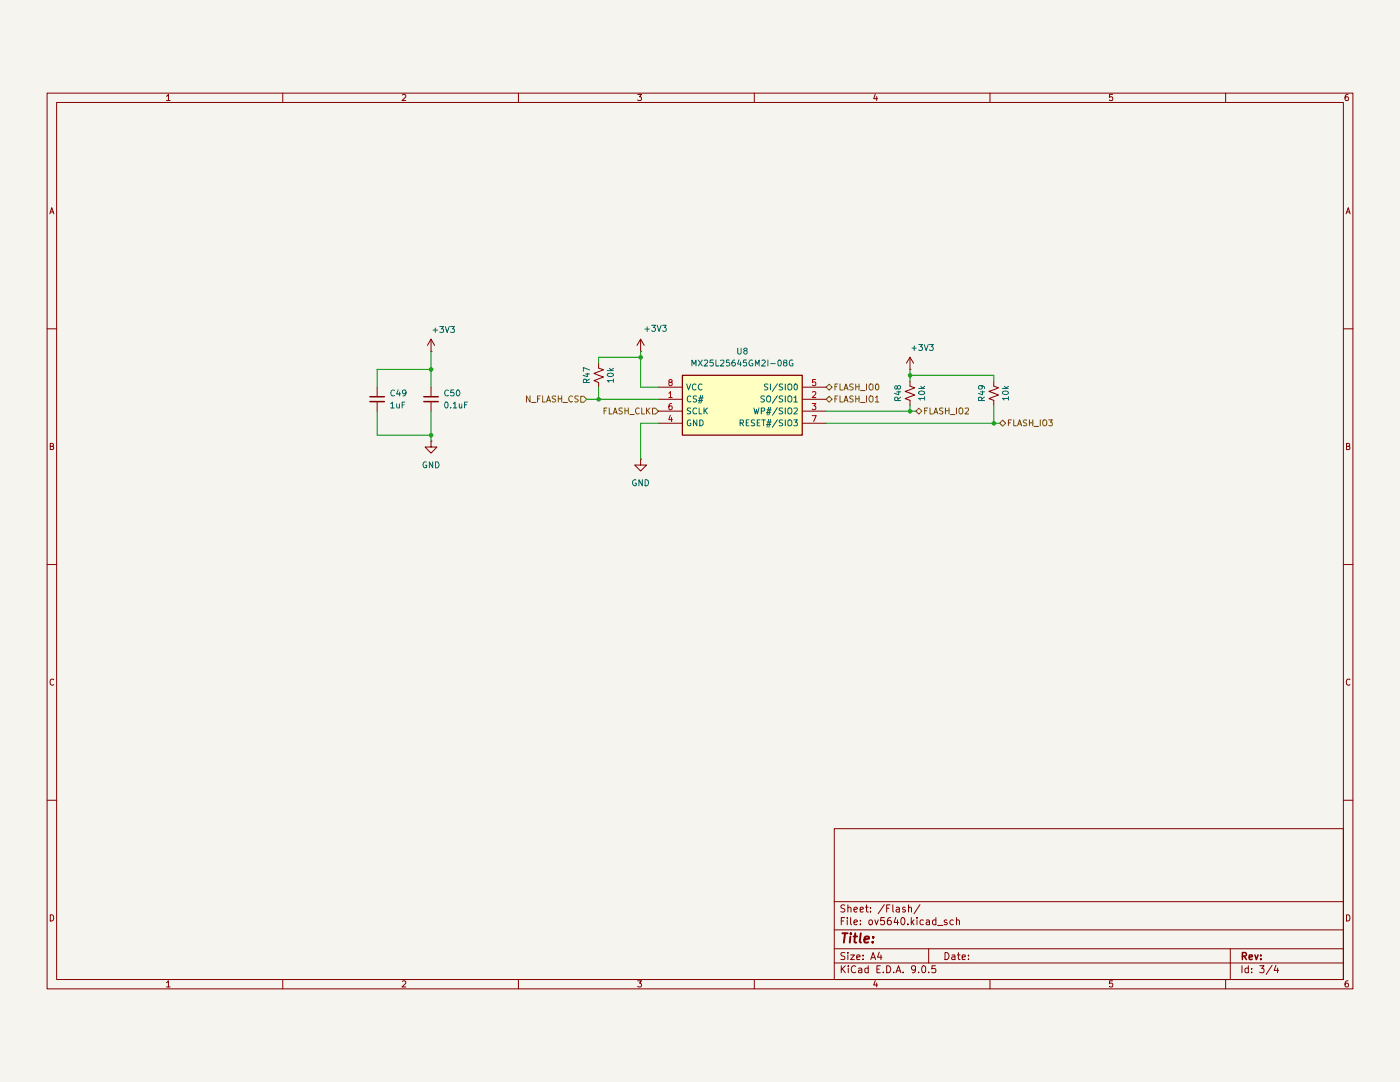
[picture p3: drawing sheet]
(kicad_sch
 (version 20260306)
 (generator "eeschema")
 (generator_version "10.0")
 (paper "A4")
 (lib_symbols
  (symbol "Device:C_Small"
   (pin_numbers (hide yes))
   (pin_names
    (offset 0.254) (hide yes)) (exclude_from_sim no) (in_bom yes) (on_board yes)
   (in_pos_files yes)
   (duplicate_pin_numbers_are_jumpers no)
   (property "Reference" "C" (at 0.254 1.778 0) (show_name no) (do_not_autoplace no) (effects (font (size 1.27 1.27)) (justify left)))
   (property "Value" "C_Small" (at 0.254 -2.032 0) (show_name no) (do_not_autoplace no) (effects (font (size 1.27 1.27)) (justify left)))
   (property "Footprint" "" (at 0 0 0) (show_name no) (do_not_autoplace no) (hide yes) (effects (font (size 1.27 1.27))))
   (property "Datasheet" "" (at 0 0 0) (show_name no) (do_not_autoplace no) (hide yes) (effects (font (size 1.27 1.27))))
   (property "Description" "Unpolarized capacitor, small symbol" (at 0 0 0) (show_name no) (do_not_autoplace no) (hide yes) (effects (font (size 1.27 1.27))))
   (symbol "C_Small_0_1"
    (polyline (pts (xy -1.524 0.508) (xy 1.524 0.508)) (stroke (width 0.3048) (type default)) (fill (type none)))
    (polyline (pts (xy -1.524 -0.508) (xy 1.524 -0.508)) (stroke (width 0.3302) (type default)) (fill (type none))))
   (symbol "C_Small_1_1"
    (pin passive line (at 0 2.54 270) (length 2.032) (name "" (effects (font (size 1.27 1.27)))) (number "1" (effects (font (size 1.27 1.27)))))
    (pin passive line (at 0 -2.54 90) (length 2.032) (name "" (effects (font (size 1.27 1.27)))) (number "2" (effects (font (size 1.27 1.27))))))
   (embedded_fonts no))
  (symbol "Device:R_Small_US"
   (pin_numbers (hide yes))
   (pin_names
    (offset 0.254) (hide yes)) (exclude_from_sim no) (in_bom yes) (on_board yes)
   (in_pos_files yes)
   (duplicate_pin_numbers_are_jumpers no)
   (property "Reference" "R" (at 0.762 0.508 0) (show_name no) (do_not_autoplace no) (effects (font (size 1.27 1.27)) (justify left)))
   (property "Value" "R_Small_US" (at 0.762 -1.016 0) (show_name no) (do_not_autoplace no) (effects (font (size 1.27 1.27)) (justify left)))
   (property "Footprint" "" (at 0 0 0) (show_name no) (do_not_autoplace no) (hide yes) (effects (font (size 1.27 1.27))))
   (property "Datasheet" "" (at 0 0 0) (show_name no) (do_not_autoplace no) (hide yes) (effects (font (size 1.27 1.27))))
   (property "Description" "Resistor, small US symbol" (at 0 0 0) (show_name no) (do_not_autoplace no) (hide yes) (effects (font (size 1.27 1.27))))
   (symbol "R_Small_US_1_1"
    (polyline (pts (xy 0 1.524) (xy 1.016 1.143) (xy 0 0.762) (xy -1.016 0.381) (xy 0 0)) (stroke (width 0) (type default)) (fill (type none)))
    (polyline (pts (xy 0 0) (xy 1.016 -0.381) (xy 0 -0.762) (xy -1.016 -1.143) (xy 0 -1.524)) (stroke (width 0) (type default)) (fill (type none)))
    (pin passive line (at 0 2.54 270) (length 1.016) (name "" (effects (font (size 1.27 1.27)))) (number "1" (effects (font (size 1.27 1.27)))))
    (pin passive line (at 0 -2.54 90) (length 1.016) (name "" (effects (font (size 1.27 1.27)))) (number "2" (effects (font (size 1.27 1.27))))))
   (embedded_fonts no))
  (symbol "canardboard:MX25L25645GM2I-08G" (exclude_from_sim no) (in_bom yes) (on_board yes)
   (in_pos_files yes)
   (duplicate_pin_numbers_are_jumpers no)
   (property "Reference" "U" (at 6.604 7.366 0) (show_name no) (do_not_autoplace no) (effects (font (size 1.27 1.27)) (justify left top)))
   (property "Value" "MX25L25645GM2I-08G" (at 6.604 4.826 0) (show_name no) (do_not_autoplace no) (effects (font (size 1.27 1.27)) (justify left top)))
   (property "Footprint" "SOIC127P790X216-8N" (at 39.37 -94.92 0) (show_name no) (do_not_autoplace no) (hide yes) (effects (font (size 1.27 1.27)) (justify left top)))
   (property "Datasheet" "https://www.mxic.com.tw/Lists/Datasheet/Attachments/8906/MX25L25645G,%203V,%20256Mb,%20v2.0.pdf" (at 39.37 -194.92 0) (show_name no) (do_not_autoplace no) (hide yes) (effects (font (size 1.27 1.27)) (justify left top)))
   (property "Description" "" (at 0 0 0) (show_name no) (do_not_autoplace no) (hide yes) (effects (font (size 1.27 1.27))))
   (property "Height" "2.16" (at 39.37 -394.92 0) (show_name no) (do_not_autoplace no) (hide yes) (effects (font (size 1.27 1.27)) (justify left top)))
   (property "Mouser Part Number" "95-25L25645GM2I0TR" (at 39.37 -494.92 0) (show_name no) (do_not_autoplace no) (hide yes) (effects (font (size 1.27 1.27)) (justify left top)))
   (property "Mouser Price/Stock" "https://www.mouser.co.uk/ProductDetail/Macronix/MX25L25645GM2I-08G-TR?qs=mELouGlnn3ePrySf7raZ7g%3D%3D" (at 39.37 -594.92 0) (show_name no) (do_not_autoplace no) (hide yes) (effects (font (size 1.27 1.27)) (justify left top)))
   (property "Manufacturer_Name" "Macronix" (at 39.37 -694.92 0) (show_name no) (do_not_autoplace no) (hide yes) (effects (font (size 1.27 1.27)) (justify left top)))
   (property "Manufacturer_Part_Number" "MX25L25645GM2I-08G-TR" (at 39.37 -794.92 0) (show_name no) (do_not_autoplace no) (hide yes) (effects (font (size 1.27 1.27)) (justify left top)))
   (symbol "MX25L25645GM2I-08G_1_1"
    (rectangle (start 5.08 2.54) (end 30.48 -10.16) (stroke (width 0.254) (type default)) (fill (type background)))
    (pin passive line (at 0 -2.54 0) (length 5.08) (name "CS#" (effects (font (size 1.27 1.27)))) (number "1" (effects (font (size 1.27 1.27)))))
    (pin passive line (at 35.56 -2.54 180) (length 5.08) (name "SO/SIO1" (effects (font (size 1.27 1.27)))) (number "2" (effects (font (size 1.27 1.27)))))
    (pin passive line (at 35.56 -5.08 180) (length 5.08) (name "WP#/SIO2" (effects (font (size 1.27 1.27)))) (number "3" (effects (font (size 1.27 1.27)))))
    (pin passive line (at 0 -7.62 0) (length 5.08) (name "GND" (effects (font (size 1.27 1.27)))) (number "4" (effects (font (size 1.27 1.27)))))
    (pin passive line (at 35.56 0 180) (length 5.08) (name "SI/SIO0" (effects (font (size 1.27 1.27)))) (number "5" (effects (font (size 1.27 1.27)))))
    (pin passive line (at 0 -5.08 0) (length 5.08) (name "SCLK" (effects (font (size 1.27 1.27)))) (number "6" (effects (font (size 1.27 1.27)))))
    (pin passive line (at 35.56 -7.62 180) (length 5.08) (name "RESET#/SIO3" (effects (font (size 1.27 1.27)))) (number "7" (effects (font (size 1.27 1.27)))))
    (pin passive line (at 0 0 0) (length 5.08) (name "VCC" (effects (font (size 1.27 1.27)))) (number "8" (effects (font (size 1.27 1.27))))))
   (embedded_fonts no))
  (symbol "power:+3V3"
   (power global)
   (pin_numbers (hide yes))
   (pin_names
    (offset 0) (hide yes)) (exclude_from_sim no) (in_bom yes) (on_board yes)
   (in_pos_files yes)
   (duplicate_pin_numbers_are_jumpers no)
   (property "Reference" "#PWR" (at 0 -3.81 0) (show_name no) (do_not_autoplace no) (hide yes) (effects (font (size 1.27 1.27))))
   (property "Value" "+3V3" (at 0 3.556 0) (show_name no) (do_not_autoplace no) (effects (font (size 1.27 1.27))))
   (property "Footprint" "" (at 0 0 0) (show_name no) (do_not_autoplace no) (hide yes) (effects (font (size 1.27 1.27))))
   (property "Datasheet" "" (at 0 0 0) (show_name no) (do_not_autoplace no) (hide yes) (effects (font (size 1.27 1.27))))
   (property "Description" "Power symbol creates a global label with name \"+3V3\"" (at 0 0 0) (show_name no) (do_not_autoplace no) (hide yes) (effects (font (size 1.27 1.27))))
   (symbol "+3V3_0_1"
    (polyline (pts (xy -0.762 1.27) (xy 0 2.54)) (stroke (width 0) (type default)) (fill (type none)))
    (polyline (pts (xy 0 2.54) (xy 0.762 1.27)) (stroke (width 0) (type default)) (fill (type none)))
    (polyline (pts (xy 0 0) (xy 0 2.54)) (stroke (width 0) (type default)) (fill (type none))))
   (symbol "+3V3_1_1"
    (pin power_in line (at 0 0 90) (length 0) (name "" (effects (font (size 1.27 1.27)))) (number "1" (effects (font (size 1.27 1.27))))))
   (embedded_fonts no))
  (symbol "power:GND"
   (power global)
   (pin_numbers (hide yes))
   (pin_names
    (offset 0) (hide yes)) (exclude_from_sim no) (in_bom yes) (on_board yes)
   (in_pos_files yes)
   (duplicate_pin_numbers_are_jumpers no)
   (property "Reference" "#PWR" (at 0 -6.35 0) (show_name no) (do_not_autoplace no) (hide yes) (effects (font (size 1.27 1.27))))
   (property "Value" "GND" (at 0 -3.81 0) (show_name no) (do_not_autoplace no) (effects (font (size 1.27 1.27))))
   (property "Footprint" "" (at 0 0 0) (show_name no) (do_not_autoplace no) (hide yes) (effects (font (size 1.27 1.27))))
   (property "Datasheet" "" (at 0 0 0) (show_name no) (do_not_autoplace no) (hide yes) (effects (font (size 1.27 1.27))))
   (property "Description" "Power symbol creates a global label with name \"GND\" , ground" (at 0 0 0) (show_name no) (do_not_autoplace no) (hide yes) (effects (font (size 1.27 1.27))))
   (symbol "GND_0_1"
    (polyline (pts (xy 0 0) (xy 0 -1.27) (xy 1.27 -1.27) (xy 0 -2.54) (xy -1.27 -1.27) (xy 0 -1.27)) (stroke (width 0) (type default)) (fill (type none))))
   (symbol "GND_1_1"
    (pin power_in line (at 0 0 270) (length 0) (name "" (effects (font (size 1.27 1.27)))) (number "1" (effects (font (size 1.27 1.27))))))
   (embedded_fonts no)))
 (junction
  (at 193.04 69.85)
  (diameter 0)
  (color 0 0 0 0))
 (junction
  (at 91.44 68.58)
  (diameter 0)
  (color 0 0 0 0))
 (junction
  (at 193.04 77.47)
  (diameter 0)
  (color 0 0 0 0))
 (junction
  (at 127 74.93)
  (diameter 0)
  (color 0 0 0 0))
 (junction
  (at 210.82 80.01)
  (diameter 0)
  (color 0 0 0 0))
 (junction
  (at 91.44 82.55)
  (diameter 0)
  (color 0 0 0 0))
 (junction
  (at 135.89 66.04)
  (diameter 0)
  (color 0 0 0 0))
 (wire
  (pts (xy 139.7 74.93) (xy 127 74.93))
  (stroke (width 0) (type default)))
 (wire
  (pts (xy 127 72.39) (xy 127 74.93))
  (stroke (width 0) (type default)))
 (wire
  (pts (xy 91.44 64.77) (xy 91.44 68.58))
  (stroke (width 0) (type default)))
 (wire
  (pts (xy 193.04 77.47) (xy 175.26 77.47))
  (stroke (width 0) (type default)))
 (wire
  (pts (xy 139.7 80.01) (xy 135.89 80.01))
  (stroke (width 0) (type default)))
 (wire
  (pts (xy 210.82 76.2) (xy 210.82 80.01))
  (stroke (width 0) (type default)))
 (wire
  (pts (xy 91.44 77.47) (xy 91.44 82.55))
  (stroke (width 0) (type default)))
 (wire
  (pts (xy 210.82 71.12) (xy 210.82 69.85))
  (stroke (width 0) (type default)))
 (wire
  (pts (xy 135.89 80.01) (xy 135.89 87.63))
  (stroke (width 0) (type default)))
 (wire
  (pts (xy 80.01 68.58) (xy 91.44 68.58))
  (stroke (width 0) (type default)))
 (wire
  (pts (xy 193.04 68.58) (xy 193.04 69.85))
  (stroke (width 0) (type default)))
 (wire
  (pts (xy 193.04 69.85) (xy 193.04 71.12))
  (stroke (width 0) (type default)))
 (wire
  (pts (xy 210.82 69.85) (xy 193.04 69.85))
  (stroke (width 0) (type default)))
 (wire
  (pts (xy 127 66.04) (xy 127 67.31))
  (stroke (width 0) (type default)))
 (wire
  (pts (xy 210.82 80.01) (xy 175.26 80.01))
  (stroke (width 0) (type default)))
 (wire
  (pts (xy 135.89 66.04) (xy 127 66.04))
  (stroke (width 0) (type default)))
 (wire
  (pts (xy 91.44 82.55) (xy 91.44 83.82))
  (stroke (width 0) (type default)))
 (wire
  (pts (xy 124.46 74.93) (xy 127 74.93))
  (stroke (width 0) (type default)))
 (wire
  (pts (xy 80.01 68.58) (xy 80.01 72.39))
  (stroke (width 0) (type default)))
 (wire
  (pts (xy 135.89 66.04) (xy 135.89 72.39))
  (stroke (width 0) (type default)))
 (wire
  (pts (xy 212.09 80.01) (xy 210.82 80.01))
  (stroke (width 0) (type default)))
 (wire
  (pts (xy 80.01 82.55) (xy 91.44 82.55))
  (stroke (width 0) (type default)))
 (wire
  (pts (xy 80.01 77.47) (xy 80.01 82.55))
  (stroke (width 0) (type default)))
 (wire
  (pts (xy 135.89 64.77) (xy 135.89 66.04))
  (stroke (width 0) (type default)))
 (wire
  (pts (xy 193.04 76.2) (xy 193.04 77.47))
  (stroke (width 0) (type default)))
 (wire
  (pts (xy 91.44 68.58) (xy 91.44 72.39))
  (stroke (width 0) (type default)))
 (wire
  (pts (xy 135.89 72.39) (xy 139.7 72.39))
  (stroke (width 0) (type default)))
 (wire
  (pts (xy 194.31 77.47) (xy 193.04 77.47))
  (stroke (width 0) (type default)))
 (hierarchical_label "FLASH_IO0"
  (shape bidirectional)
  (at 175.26 72.39 0)
  (effects (font (size 1.27 1.27)) (justify left)))
 (hierarchical_label "N_FLASH_CS"
  (shape input)
  (at 124.46 74.93 180)
  (effects (font (size 1.27 1.27)) (justify right)))
 (hierarchical_label "FLASH_IO3"
  (shape bidirectional)
  (at 212.09 80.01 0)
  (effects (font (size 1.27 1.27)) (justify left)))
 (hierarchical_label "FLASH_IO1"
  (shape bidirectional)
  (at 175.26 74.93 0)
  (effects (font (size 1.27 1.27)) (justify left)))
 (hierarchical_label "FLASH_CLK"
  (shape input)
  (at 139.7 77.47 180)
  (effects (font (size 1.27 1.27)) (justify right)))
 (hierarchical_label "FLASH_IO2"
  (shape bidirectional)
  (at 194.31 77.47 0)
  (effects (font (size 1.27 1.27)) (justify left)))
 (symbol
  (lib_id "power:+3V3")
  (at 91.44 64.77 0)
  (unit 1)
  (body_style 1)
  (exclude_from_sim no)
  (in_bom yes)
  (on_board yes)
  (in_pos_files yes)
  (dnp no)
  (property "Reference" "#PWR099" (at 91.44 68.58 0) (hide yes) (show_name no) (do_not_autoplace no) (effects (font (size 1.27 1.27))))
  (property "Value" "+3V3" (at 91.44 60.198 0) (show_name no) (do_not_autoplace no) (effects (font (size 1.27 1.27)) (justify left)))
  (property "Footprint" "" (at 91.44 64.77 0) (hide yes) (show_name no) (do_not_autoplace no) (effects (font (size 1.27 1.27))))
  (property "Datasheet" "" (at 91.44 64.77 0) (hide yes) (show_name no) (do_not_autoplace no) (effects (font (size 1.27 1.27))))
  (property "Description" "Power symbol creates a global label with name \"+3V3\"" (at 91.44 64.77 0) (hide yes) (show_name no) (do_not_autoplace no) (effects (font (size 1.27 1.27))))
  (pin "1"))
 (symbol
  (lib_id "canardboard:MX25L25645GM2I-08G")
  (at 139.7 72.39 0)
  (unit 1)
  (body_style 1)
  (exclude_from_sim no)
  (in_bom yes)
  (on_board yes)
  (in_pos_files yes)
  (dnp no)
  (fields_autoplaced yes)
  (property "Reference" "U8" (at 157.48 64.77 0) (show_name no) (do_not_autoplace no) (effects (font (size 1.27 1.27))))
  (property "Value" "MX25L25645GM2I-08G" (at 157.48 67.31 0) (show_name no) (do_not_autoplace no) (effects (font (size 1.27 1.27))))
  (property "Footprint" "Package_SO:SOIC-8_5.3x5.3mm_P1.27mm" (at 179.07 167.31 0) (hide yes) (show_name no) (do_not_autoplace no) (effects (font (size 1.27 1.27)) (justify left top)))
  (property "Datasheet" "https://www.mxic.com.tw/Lists/Datasheet/Attachments/8906/MX25L25645G,%203V,%20256Mb,%20v2.0.pdf" (at 179.07 267.31 0) (hide yes) (show_name no) (do_not_autoplace no) (effects (font (size 1.27 1.27)) (justify left top)))
  (property "Description" "" (at 139.7 72.39 0) (hide yes) (show_name no) (do_not_autoplace no) (effects (font (size 1.27 1.27))))
  (property "Height" "2.16" (at 179.07 467.31 0) (hide yes) (show_name no) (do_not_autoplace no) (effects (font (size 1.27 1.27)) (justify left top)))
  (property "Mouser Part Number" "95-25L25645GM2I0TR" (at 179.07 567.31 0) (hide yes) (show_name no) (do_not_autoplace no) (effects (font (size 1.27 1.27)) (justify left top)))
  (property "Mouser Price/Stock" "https://www.mouser.co.uk/ProductDetail/Macronix/MX25L25645GM2I-08G-TR?qs=mELouGlnn3ePrySf7raZ7g%3D%3D" (at 179.07 667.31 0) (hide yes) (show_name no) (do_not_autoplace no) (effects (font (size 1.27 1.27)) (justify left top)))
  (property "Manufacturer_Name" "Macronix" (at 179.07 767.31 0) (hide yes) (show_name no) (do_not_autoplace no) (effects (font (size 1.27 1.27)) (justify left top)))
  (property "Manufacturer_Part_Number" "MX25L25645GM2I-08G-TR" (at 179.07 867.31 0) (hide yes) (show_name no) (do_not_autoplace no) (effects (font (size 1.27 1.27)) (justify left top)))
  (pin "8")
  (pin "5")
  (pin "1")
  (pin "4")
  (pin "2")
  (pin "3")
  (pin "6")
  (pin "7"))
 (symbol
  (lib_id "power:GND")
  (at 91.44 83.82 0)
  (unit 1)
  (body_style 1)
  (exclude_from_sim no)
  (in_bom yes)
  (on_board yes)
  (in_pos_files yes)
  (dnp no)
  (fields_autoplaced yes)
  (property "Reference" "#PWR0100" (at 91.44 90.17 0) (hide yes) (show_name no) (do_not_autoplace no) (effects (font (size 1.27 1.27))))
  (property "Value" "GND" (at 91.44 88.9 0) (show_name no) (do_not_autoplace no) (effects (font (size 1.27 1.27))))
  (property "Footprint" "" (at 91.44 83.82 0) (hide yes) (show_name no) (do_not_autoplace no) (effects (font (size 1.27 1.27))))
  (property "Datasheet" "" (at 91.44 83.82 0) (hide yes) (show_name no) (do_not_autoplace no) (effects (font (size 1.27 1.27))))
  (property "Description" "Power symbol creates a global label with name \"GND\" , ground" (at 91.44 83.82 0) (hide yes) (show_name no) (do_not_autoplace no) (effects (font (size 1.27 1.27))))
  (pin "1"))
 (symbol
  (lib_id "power:GND")
  (at 135.89 87.63 0)
  (unit 1)
  (body_style 1)
  (exclude_from_sim no)
  (in_bom yes)
  (on_board yes)
  (in_pos_files yes)
  (dnp no)
  (fields_autoplaced yes)
  (property "Reference" "#PWR0102" (at 135.89 93.98 0) (hide yes) (show_name no) (do_not_autoplace no) (effects (font (size 1.27 1.27))))
  (property "Value" "GND" (at 135.89 92.71 0) (show_name no) (do_not_autoplace no) (effects (font (size 1.27 1.27))))
  (property "Footprint" "" (at 135.89 87.63 0) (hide yes) (show_name no) (do_not_autoplace no) (effects (font (size 1.27 1.27))))
  (property "Datasheet" "" (at 135.89 87.63 0) (hide yes) (show_name no) (do_not_autoplace no) (effects (font (size 1.27 1.27))))
  (property "Description" "Power symbol creates a global label with name \"GND\" , ground" (at 135.89 87.63 0) (hide yes) (show_name no) (do_not_autoplace no) (effects (font (size 1.27 1.27))))
  (pin "1"))
 (symbol
  (lib_id "Device:C_Small")
  (at 80.01 74.93 0)
  (mirror y)
  (unit 1)
  (body_style 1)
  (exclude_from_sim no)
  (in_bom yes)
  (on_board yes)
  (in_pos_files yes)
  (dnp no)
  (fields_autoplaced yes)
  (property "Reference" "C49" (at 82.55 73.6662 0) (show_name no) (do_not_autoplace no) (effects (font (size 1.27 1.27)) (justify right)))
  (property "Value" "1uF" (at 82.55 76.2062 0) (show_name no) (do_not_autoplace no) (effects (font (size 1.27 1.27)) (justify right)))
  (property "Footprint" "Capacitor_SMD:C_0603_1608Metric_Pad1.08x0.95mm_HandSolder" (at 80.01 74.93 0) (hide yes) (show_name no) (do_not_autoplace no) (effects (font (size 1.27 1.27))))
  (property "Datasheet" "" (at 80.01 74.93 0) (hide yes) (show_name no) (do_not_autoplace no) (effects (font (size 1.27 1.27))))
  (property "Description" "Unpolarized capacitor, small symbol" (at 80.01 74.93 0) (hide yes) (show_name no) (do_not_autoplace no) (effects (font (size 1.27 1.27))))
  (property "LCSC Part #" "C49678" (at 80.01 74.93 0) (hide yes) (show_name no) (do_not_autoplace no) (effects (font (size 1.27 1.27))))
  (pin "1")
  (pin "2"))
 (symbol
  (lib_id "Device:R_Small_US")
  (at 193.04 73.66 0)
  (unit 1)
  (body_style 1)
  (exclude_from_sim no)
  (in_bom yes)
  (on_board yes)
  (in_pos_files yes)
  (dnp no)
  (property "Reference" "R48" (at 190.5 73.66 90) (show_name no) (do_not_autoplace no) (effects (font (size 1.27 1.27))))
  (property "Value" "10k" (at 195.58 73.66 90) (show_name no) (do_not_autoplace no) (effects (font (size 1.27 1.27))))
  (property "Footprint" "Resistor_SMD:R_0603_1608Metric_Pad0.98x0.95mm_HandSolder" (at 193.04 73.66 0) (hide yes) (show_name no) (do_not_autoplace no) (effects (font (size 1.27 1.27))))
  (property "Datasheet" "" (at 193.04 73.66 0) (hide yes) (show_name no) (do_not_autoplace no) (effects (font (size 1.27 1.27))))
  (property "Description" "Resistor, small US symbol" (at 193.04 73.66 0) (hide yes) (show_name no) (do_not_autoplace no) (effects (font (size 1.27 1.27))))
  (property "LCSC Part #" "C17414" (at 193.04 73.66 0) (hide yes) (show_name no) (do_not_autoplace no) (effects (font (size 1.27 1.27))))
  (pin "1")
  (pin "2"))
 (symbol
  (lib_id "Device:R_Small_US")
  (at 210.82 73.66 0)
  (unit 1)
  (body_style 1)
  (exclude_from_sim no)
  (in_bom yes)
  (on_board yes)
  (in_pos_files yes)
  (dnp no)
  (property "Reference" "R49" (at 208.28 73.66 90) (show_name no) (do_not_autoplace no) (effects (font (size 1.27 1.27))))
  (property "Value" "10k" (at 213.36 73.66 90) (show_name no) (do_not_autoplace no) (effects (font (size 1.27 1.27))))
  (property "Footprint" "Resistor_SMD:R_0603_1608Metric_Pad0.98x0.95mm_HandSolder" (at 210.82 73.66 0) (hide yes) (show_name no) (do_not_autoplace no) (effects (font (size 1.27 1.27))))
  (property "Datasheet" "" (at 210.82 73.66 0) (hide yes) (show_name no) (do_not_autoplace no) (effects (font (size 1.27 1.27))))
  (property "Description" "Resistor, small US symbol" (at 210.82 73.66 0) (hide yes) (show_name no) (do_not_autoplace no) (effects (font (size 1.27 1.27))))
  (property "LCSC Part #" "C17414" (at 210.82 73.66 0) (hide yes) (show_name no) (do_not_autoplace no) (effects (font (size 1.27 1.27))))
  (pin "1")
  (pin "2"))
 (symbol
  (lib_id "Device:C_Small")
  (at 91.44 74.93 0)
  (mirror y)
  (unit 1)
  (body_style 1)
  (exclude_from_sim no)
  (in_bom yes)
  (on_board yes)
  (in_pos_files yes)
  (dnp no)
  (fields_autoplaced yes)
  (property "Reference" "C50" (at 93.98 73.6662 0) (show_name no) (do_not_autoplace no) (effects (font (size 1.27 1.27)) (justify right)))
  (property "Value" "0.1uF" (at 93.98 76.2062 0) (show_name no) (do_not_autoplace no) (effects (font (size 1.27 1.27)) (justify right)))
  (property "Footprint" "Capacitor_SMD:C_0603_1608Metric_Pad1.08x0.95mm_HandSolder" (at 91.44 74.93 0) (hide yes) (show_name no) (do_not_autoplace no) (effects (font (size 1.27 1.27))))
  (property "Datasheet" "" (at 91.44 74.93 0) (hide yes) (show_name no) (do_not_autoplace no) (effects (font (size 1.27 1.27))))
  (property "Description" "Unpolarized capacitor, small symbol" (at 91.44 74.93 0) (hide yes) (show_name no) (do_not_autoplace no) (effects (font (size 1.27 1.27))))
  (property "LCSC Part #" "C49678" (at 91.44 74.93 0) (hide yes) (show_name no) (do_not_autoplace no) (effects (font (size 1.27 1.27))))
  (pin "1")
  (pin "2"))
 (symbol
  (lib_id "power:+3V3")
  (at 193.04 68.58 0)
  (unit 1)
  (body_style 1)
  (exclude_from_sim no)
  (in_bom yes)
  (on_board yes)
  (in_pos_files yes)
  (dnp no)
  (property "Reference" "#PWR0103" (at 193.04 72.39 0) (hide yes) (show_name no) (do_not_autoplace no) (effects (font (size 1.27 1.27))))
  (property "Value" "+3V3" (at 193.04 64.008 0) (show_name no) (do_not_autoplace no) (effects (font (size 1.27 1.27)) (justify left)))
  (property "Footprint" "" (at 193.04 68.58 0) (hide yes) (show_name no) (do_not_autoplace no) (effects (font (size 1.27 1.27))))
  (property "Datasheet" "" (at 193.04 68.58 0) (hide yes) (show_name no) (do_not_autoplace no) (effects (font (size 1.27 1.27))))
  (property "Description" "Power symbol creates a global label with name \"+3V3\"" (at 193.04 68.58 0) (hide yes) (show_name no) (do_not_autoplace no) (effects (font (size 1.27 1.27))))
  (pin "1"))
 (symbol
  (lib_id "Device:R_Small_US")
  (at 127 69.85 0)
  (unit 1)
  (body_style 1)
  (exclude_from_sim no)
  (in_bom yes)
  (on_board yes)
  (in_pos_files yes)
  (dnp no)
  (property "Reference" "R47" (at 124.46 69.85 90) (show_name no) (do_not_autoplace no) (effects (font (size 1.27 1.27))))
  (property "Value" "10k" (at 129.54 69.85 90) (show_name no) (do_not_autoplace no) (effects (font (size 1.27 1.27))))
  (property "Footprint" "Resistor_SMD:R_0603_1608Metric_Pad0.98x0.95mm_HandSolder" (at 127 69.85 0) (hide yes) (show_name no) (do_not_autoplace no) (effects (font (size 1.27 1.27))))
  (property "Datasheet" "" (at 127 69.85 0) (hide yes) (show_name no) (do_not_autoplace no) (effects (font (size 1.27 1.27))))
  (property "Description" "Resistor, small US symbol" (at 127 69.85 0) (hide yes) (show_name no) (do_not_autoplace no) (effects (font (size 1.27 1.27))))
  (property "LCSC Part #" "C17414" (at 127 69.85 0) (hide yes) (show_name no) (do_not_autoplace no) (effects (font (size 1.27 1.27))))
  (pin "1")
  (pin "2"))
 (symbol
  (lib_id "power:+3V3")
  (at 135.89 64.77 0)
  (unit 1)
  (body_style 1)
  (exclude_from_sim no)
  (in_bom yes)
  (on_board yes)
  (in_pos_files yes)
  (dnp no)
  (property "Reference" "#PWR0101" (at 135.89 68.58 0) (hide yes) (show_name no) (do_not_autoplace no) (effects (font (size 1.27 1.27))))
  (property "Value" "+3V3" (at 136.398 59.944 0) (show_name no) (do_not_autoplace no) (effects (font (size 1.27 1.27)) (justify left)))
  (property "Footprint" "" (at 135.89 64.77 0) (hide yes) (show_name no) (do_not_autoplace no) (effects (font (size 1.27 1.27))))
  (property "Datasheet" "" (at 135.89 64.77 0) (hide yes) (show_name no) (do_not_autoplace no) (effects (font (size 1.27 1.27))))
  (property "Description" "Power symbol creates a global label with name \"+3V3\"" (at 135.89 64.77 0) (hide yes) (show_name no) (do_not_autoplace no) (effects (font (size 1.27 1.27))))
  (pin "1")))
